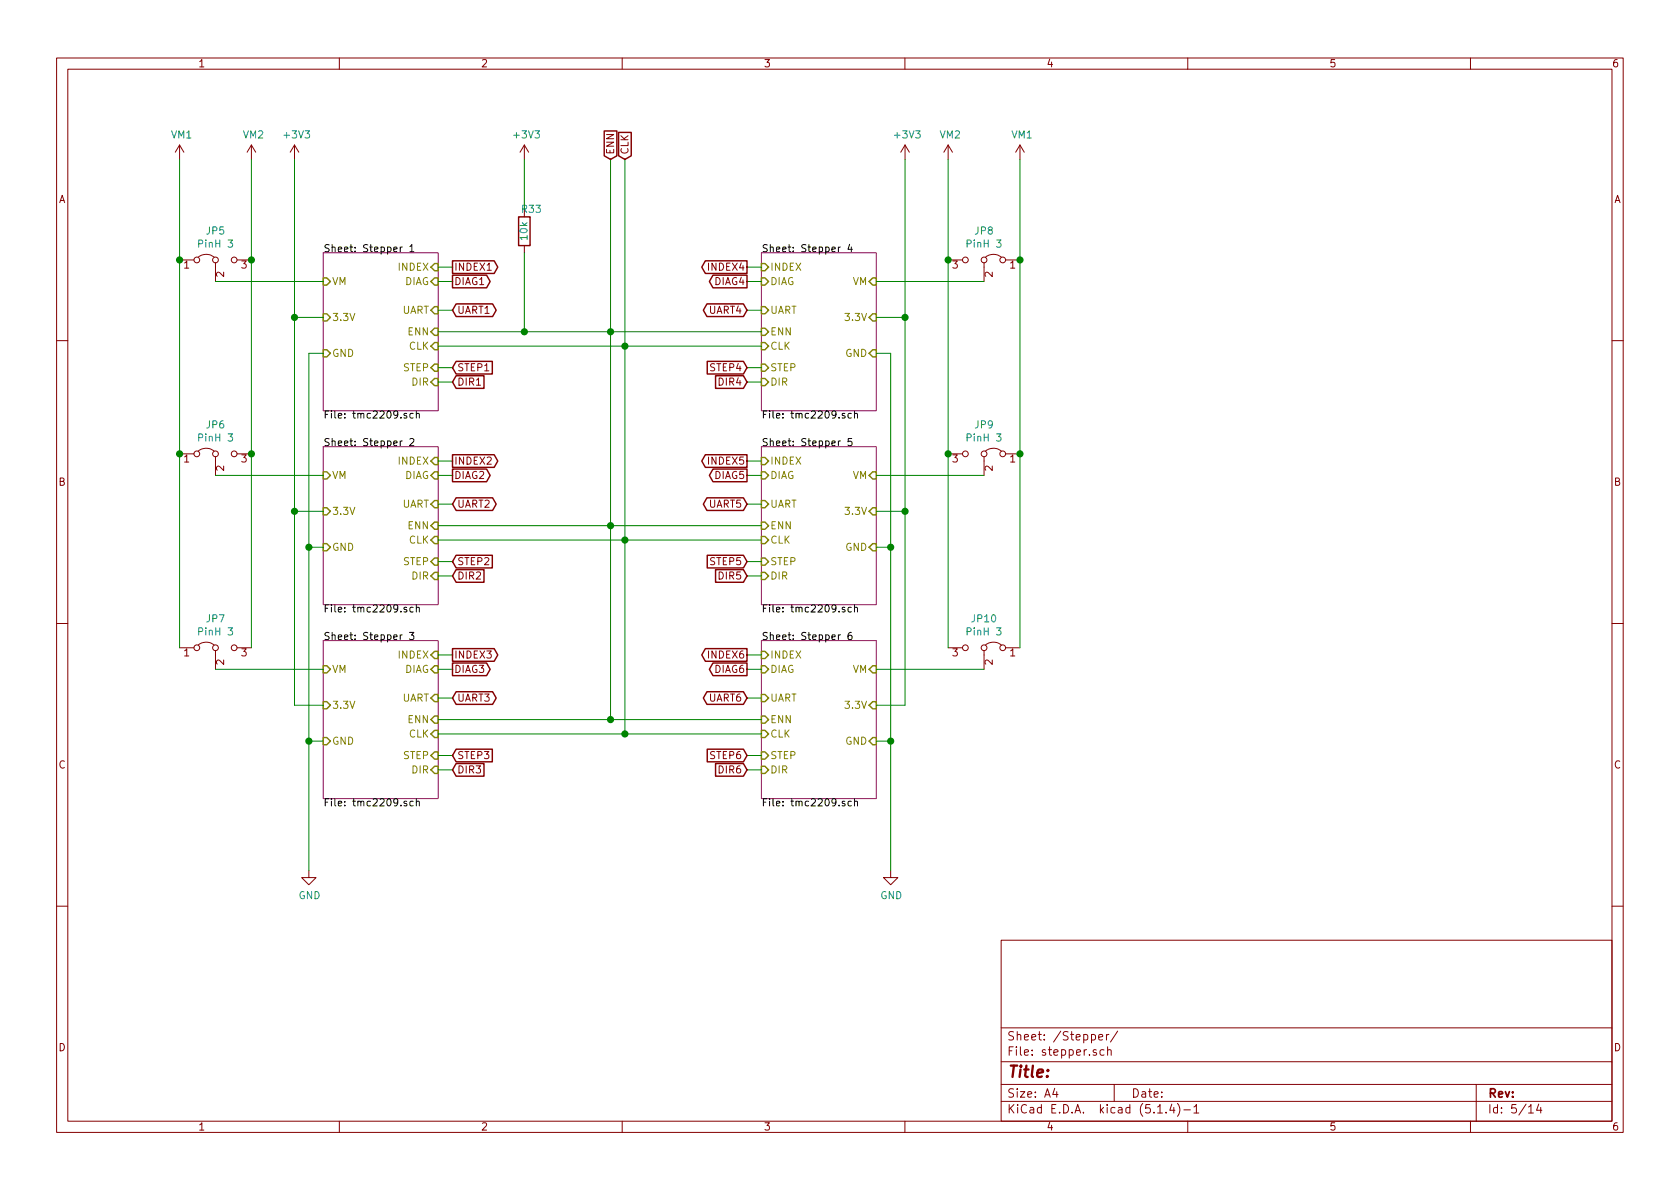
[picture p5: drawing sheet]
EESchema Schematic File Version 4
LIBS:conan-cache
EELAYER 30 0
EELAYER END
$Descr A4 11693 8268
encoding utf-8
Sheet 5 14
Title ""
Date ""
Rev ""
Comp ""
Comment1 ""
Comment2 ""
Comment3 ""
Comment4 ""
$EndDescr
Wire Wire Line
	3050 5350 3150 5350
Wire Wire Line
	3150 5250 3050 5250
Wire Wire Line
	3050 4000 3150 4000
Wire Wire Line
	3150 3900 3050 3900
Wire Wire Line
	3150 2650 3050 2650
Wire Wire Line
	3050 2550 3150 2550
Wire Wire Line
	3050 3500 3150 3500
Wire Wire Line
	3150 4850 3050 4850
Wire Wire Line
	3150 2150 3050 2150
Wire Wire Line
	3050 5100 4350 5100
Wire Wire Line
	3050 5000 4250 5000
Wire Wire Line
	3050 3750 4350 3750
Wire Wire Line
	3050 3650 4250 3650
Wire Wire Line
	3050 2400 4350 2400
Wire Wire Line
	3050 2300 3650 2300
Connection ~ 4350 3750
Wire Wire Line
	4350 5100 4350 3750
Connection ~ 4250 3650
Connection ~ 4250 2300
Wire Wire Line
	4250 3650 4250 2300
Connection ~ 4350 2400
Wire Wire Line
	4350 2400 4350 3750
Wire Wire Line
	4350 2400 4350 1100
Wire Wire Line
	4250 1100 4250 2300
Wire Wire Line
	5300 5350 5200 5350
Wire Wire Line
	5200 5250 5300 5250
Wire Wire Line
	5300 4000 5200 4000
Wire Wire Line
	5200 3900 5300 3900
Wire Wire Line
	5200 2650 5300 2650
Wire Wire Line
	5300 2550 5200 2550
Wire Wire Line
	5300 3500 5200 3500
Wire Wire Line
	5200 4850 5300 4850
Wire Wire Line
	5200 2150 5300 2150
Wire Wire Line
	4250 2300 5300 2300
Wire Wire Line
	5300 2400 4350 2400
Wire Wire Line
	5300 3650 4250 3650
Wire Wire Line
	5300 3750 4350 3750
Wire Wire Line
	4250 5000 4250 3650
Wire Wire Line
	5300 5000 4250 5000
Connection ~ 4250 5000
Wire Wire Line
	4350 5100 5300 5100
Connection ~ 4350 5100
Wire Wire Line
	2150 2450 2250 2450
Wire Wire Line
	2250 4900 2050 4900
Wire Wire Line
	2050 4900 2050 3550
Wire Wire Line
	2050 2200 2250 2200
Connection ~ 2050 2200
Wire Wire Line
	2050 2200 2050 1100
Wire Wire Line
	2250 3550 2050 3550
Connection ~ 2050 3550
Wire Wire Line
	2050 3550 2050 2200
Wire Wire Line
	2250 3800 2150 3800
Connection ~ 2150 3800
Wire Wire Line
	2150 3800 2150 5150
Wire Wire Line
	2250 5150 2150 5150
Connection ~ 2150 5150
Wire Wire Line
	2150 5150 2150 6050
Wire Wire Line
	2250 1950 1500 1950
Wire Wire Line
	2150 2450 2150 3800
$Comp
L Jumper:Jumper_3_Bridged12 JP5
U 1 1
P 1500 1800
F 0 "JP5" H 1500 2004 50  0000 C CNN
F 1 "PinH 3" H 1500 1913 50  0000 C CNN
F 2 "Connector_PinHeader_2.54mm:PinHeader_1x03_P2.54mm_Vertical" H 1500 1800 50  0001 C CNN
F 3 "~" H 1500 1800 50  0001 C CNN
	1    1500 1800
	1    0    0    -1  
$EndComp
Wire Wire Line
	1250 1100 1250 1800
Connection ~ 1250 1800
$Comp
L Jumper:Jumper_3_Bridged12 JP6
U 1 1
P 1500 3150
F 0 "JP6" H 1500 3354 50  0000 C CNN
F 1 "PinH 3" H 1500 3263 50  0000 C CNN
F 2 "Connector_PinHeader_2.54mm:PinHeader_1x03_P2.54mm_Vertical" H 1500 3150 50  0001 C CNN
F 3 "~" H 1500 3150 50  0001 C CNN
	1    1500 3150
	1    0    0    -1  
$EndComp
$Comp
L Jumper:Jumper_3_Bridged12 JP7
U 1 1
P 1500 4500
F 0 "JP7" H 1500 4704 50  0000 C CNN
F 1 "PinH 3" H 1500 4613 50  0000 C CNN
F 2 "Connector_PinHeader_2.54mm:PinHeader_1x03_P2.54mm_Vertical" H 1500 4500 50  0001 C CNN
F 3 "~" H 1500 4500 50  0001 C CNN
	1    1500 4500
	1    0    0    -1  
$EndComp
Wire Wire Line
	1250 1800 1250 3150
Connection ~ 1250 3150
Wire Wire Line
	1250 3150 1250 4500
Wire Wire Line
	1500 4650 2250 4650
Wire Wire Line
	1500 3300 2250 3300
Wire Wire Line
	1750 1100 1750 1800
Connection ~ 1750 1800
Wire Wire Line
	1750 1800 1750 3150
Connection ~ 1750 3150
Wire Wire Line
	1750 3150 1750 4500
Wire Wire Line
	6200 2450 6100 2450
Wire Wire Line
	6100 4900 6300 4900
Wire Wire Line
	6300 4900 6300 3550
Wire Wire Line
	6300 2200 6100 2200
Connection ~ 6300 2200
Wire Wire Line
	6300 2200 6300 1100
Wire Wire Line
	6100 3550 6300 3550
Connection ~ 6300 3550
Wire Wire Line
	6300 3550 6300 2200
Wire Wire Line
	6100 3800 6200 3800
Connection ~ 6200 3800
Wire Wire Line
	6200 3800 6200 5150
Wire Wire Line
	6100 5150 6200 5150
Connection ~ 6200 5150
Wire Wire Line
	6200 5150 6200 6050
Wire Wire Line
	6100 1950 6850 1950
Wire Wire Line
	6200 2450 6200 3800
$Comp
L Jumper:Jumper_3_Bridged12 JP8
U 1 1
P 6850 1800
F 0 "JP8" H 6850 2004 50  0000 C CNN
F 1 "PinH 3" H 6850 1913 50  0000 C CNN
F 2 "Connector_PinHeader_2.54mm:PinHeader_1x03_P2.54mm_Vertical" H 6850 1800 50  0001 C CNN
F 3 "~" H 6850 1800 50  0001 C CNN
	1    6850 1800
	-1   0    0    -1  
$EndComp
Wire Wire Line
	7100 1100 7100 1800
Connection ~ 7100 1800
$Comp
L Jumper:Jumper_3_Bridged12 JP9
U 1 1
P 6850 3150
F 0 "JP9" H 6850 3354 50  0000 C CNN
F 1 "PinH 3" H 6850 3263 50  0000 C CNN
F 2 "Connector_PinHeader_2.54mm:PinHeader_1x03_P2.54mm_Vertical" H 6850 3150 50  0001 C CNN
F 3 "~" H 6850 3150 50  0001 C CNN
	1    6850 3150
	-1   0    0    -1  
$EndComp
$Comp
L Jumper:Jumper_3_Bridged12 JP10
U 1 1
P 6850 4500
F 0 "JP10" H 6850 4704 50  0000 C CNN
F 1 "PinH 3" H 6850 4613 50  0000 C CNN
F 2 "Connector_PinHeader_2.54mm:PinHeader_1x03_P2.54mm_Vertical" H 6850 4500 50  0001 C CNN
F 3 "~" H 6850 4500 50  0001 C CNN
	1    6850 4500
	-1   0    0    -1  
$EndComp
Wire Wire Line
	7100 1800 7100 3150
Connection ~ 7100 3150
Wire Wire Line
	7100 3150 7100 4500
Wire Wire Line
	6850 4650 6100 4650
Wire Wire Line
	6850 3300 6100 3300
Wire Wire Line
	6600 1100 6600 1800
Connection ~ 6600 1800
Wire Wire Line
	6600 1800 6600 3150
Connection ~ 6600 3150
Wire Wire Line
	6600 3150 6600 4500
Text GLabel 3150 2150 2    50   BiDi ~ 0
UART1
Text GLabel 3150 2550 2    50   Input ~ 0
STEP1
Text GLabel 3150 2650 2    50   Input ~ 0
DIR1
Text GLabel 3150 3500 2    50   BiDi ~ 0
UART2
Text GLabel 3150 3900 2    50   Input ~ 0
STEP2
Text GLabel 3150 4000 2    50   Input ~ 0
DIR2
Text GLabel 4250 1100 1    50   Input ~ 0
ENN
Text GLabel 4350 1100 1    50   Input ~ 0
CLK
Text GLabel 3150 4850 2    50   BiDi ~ 0
UART3
Text GLabel 3150 5250 2    50   Input ~ 0
STEP3
Text GLabel 3150 5350 2    50   Input ~ 0
DIR3
Text GLabel 3150 4650 2    50   Output ~ 0
DIAG3
Text GLabel 5200 5250 0    50   Input ~ 0
STEP6
Text GLabel 5200 5350 0    50   Input ~ 0
DIR6
Text GLabel 5200 4850 0    50   BiDi ~ 0
UART6
Text GLabel 5200 4000 0    50   Input ~ 0
DIR5
Text GLabel 5200 3900 0    50   Input ~ 0
STEP5
Text GLabel 5200 3500 0    50   BiDi ~ 0
UART5
Text GLabel 5200 2650 0    50   Input ~ 0
DIR4
Text GLabel 5200 2550 0    50   Input ~ 0
STEP4
Text GLabel 5200 2150 0    50   BiDi ~ 0
UART4
$Comp
L power:+3V3 #PWR065
U 1 1
P 2050 1100
F 0 "#PWR065" H 2050 950 50  0001 C CNN
F 1 "+3V3" H 2065 1273 50  0000 C CNN
F 2 "" H 2050 1100 50  0001 C CNN
F 3 "" H 2050 1100 50  0001 C CNN
	1    2050 1100
	1    0    0    -1  
$EndComp
$Comp
L power:+3V3 #PWR068
U 1 1
P 6300 1100
F 0 "#PWR068" H 6300 950 50  0001 C CNN
F 1 "+3V3" H 6315 1273 50  0000 C CNN
F 2 "" H 6300 1100 50  0001 C CNN
F 3 "" H 6300 1100 50  0001 C CNN
	1    6300 1100
	1    0    0    -1  
$EndComp
$Comp
L power:GND #PWR066
U 1 1
P 2150 6050
F 0 "#PWR066" H 2150 5800 50  0001 C CNN
F 1 "GND" H 2155 5877 50  0000 C CNN
F 2 "" H 2150 6050 50  0001 C CNN
F 3 "" H 2150 6050 50  0001 C CNN
	1    2150 6050
	1    0    0    -1  
$EndComp
$Comp
L power:GND #PWR067
U 1 1
P 6200 6050
F 0 "#PWR067" H 6200 5800 50  0001 C CNN
F 1 "GND" H 6205 5877 50  0000 C CNN
F 2 "" H 6200 6050 50  0001 C CNN
F 3 "" H 6200 6050 50  0001 C CNN
	1    6200 6050
	1    0    0    -1  
$EndComp
$Comp
L arne:VM1 #PWR063
U 1 1
P 1250 1100
F 0 "#PWR063" H 1250 950 50  0001 C CNN
F 1 "VM1" H 1265 1273 50  0000 C CNN
F 2 "" H 1250 1100 50  0001 C CNN
F 3 "" H 1250 1100 50  0001 C CNN
	1    1250 1100
	1    0    0    -1  
$EndComp
$Comp
L arne:VM2 #PWR064
U 1 1
P 1750 1100
F 0 "#PWR064" H 1750 950 50  0001 C CNN
F 1 "VM2" H 1765 1273 50  0000 C CNN
F 2 "" H 1750 1100 50  0001 C CNN
F 3 "" H 1750 1100 50  0001 C CNN
	1    1750 1100
	1    0    0    -1  
$EndComp
$Comp
L arne:VM2 #PWR069
U 1 1
P 6600 1100
F 0 "#PWR069" H 6600 950 50  0001 C CNN
F 1 "VM2" H 6615 1273 50  0000 C CNN
F 2 "" H 6600 1100 50  0001 C CNN
F 3 "" H 6600 1100 50  0001 C CNN
	1    6600 1100
	1    0    0    -1  
$EndComp
$Comp
L arne:VM1 #PWR070
U 1 1
P 7100 1100
F 0 "#PWR070" H 7100 950 50  0001 C CNN
F 1 "VM1" H 7115 1273 50  0000 C CNN
F 2 "" H 7100 1100 50  0001 C CNN
F 3 "" H 7100 1100 50  0001 C CNN
	1    7100 1100
	1    0    0    -1  
$EndComp
$Sheet
S 2250 4450 800  1100
U 5DBABBD9
F0 "Stepper 3" 50
F1 "tmc2209.sch" 50
F2 "ENN" I R 3050 5000 50 
F3 "CLK" I R 3050 5100 50 
F4 "STEP" I R 3050 5250 50 
F5 "DIR" I R 3050 5350 50 
F6 "VM" I L 2250 4650 50 
F7 "3.3V" I L 2250 4900 50 
F8 "GND" I L 2250 5150 50 
F9 "UART" I R 3050 4850 50 
F10 "DIAG" I R 3050 4650 50 
F11 "INDEX" I R 3050 4550 50 
$EndSheet
Wire Wire Line
	3150 4650 3050 4650
Text GLabel 3150 4550 2    50   Output ~ 0
INDEX3
Wire Wire Line
	3050 4550 3150 4550
$Sheet
S 2250 3100 800  1100
U 5DD35E7A
F0 "Stepper 2" 50
F1 "tmc2209.sch" 50
F2 "ENN" I R 3050 3650 50 
F3 "CLK" I R 3050 3750 50 
F4 "STEP" I R 3050 3900 50 
F5 "DIR" I R 3050 4000 50 
F6 "VM" I L 2250 3300 50 
F7 "3.3V" I L 2250 3550 50 
F8 "GND" I L 2250 3800 50 
F9 "UART" I R 3050 3500 50 
F10 "DIAG" I R 3050 3300 50 
F11 "INDEX" I R 3050 3200 50 
$EndSheet
$Sheet
S 2250 1750 800  1100
U 5DD3C258
F0 "Stepper 1" 50
F1 "tmc2209.sch" 50
F2 "ENN" I R 3050 2300 50 
F3 "CLK" I R 3050 2400 50 
F4 "STEP" I R 3050 2550 50 
F5 "DIR" I R 3050 2650 50 
F6 "VM" I L 2250 1950 50 
F7 "3.3V" I L 2250 2200 50 
F8 "GND" I L 2250 2450 50 
F9 "UART" I R 3050 2150 50 
F10 "DIAG" I R 3050 1950 50 
F11 "INDEX" I R 3050 1850 50 
$EndSheet
$Sheet
S 5300 4450 800  1100
U 5DD59D5A
F0 "Stepper 6" 50
F1 "tmc2209.sch" 50
F2 "ENN" I L 5300 5000 50 
F3 "CLK" I L 5300 5100 50 
F4 "STEP" I L 5300 5250 50 
F5 "DIR" I L 5300 5350 50 
F6 "VM" I R 6100 4650 50 
F7 "3.3V" I R 6100 4900 50 
F8 "GND" I R 6100 5150 50 
F9 "UART" I L 5300 4850 50 
F10 "DIAG" I L 5300 4650 50 
F11 "INDEX" I L 5300 4550 50 
$EndSheet
$Sheet
S 5300 3100 800  1100
U 5DD5E859
F0 "Stepper 5" 50
F1 "tmc2209.sch" 50
F2 "ENN" I L 5300 3650 50 
F3 "CLK" I L 5300 3750 50 
F4 "STEP" I L 5300 3900 50 
F5 "DIR" I L 5300 4000 50 
F6 "VM" I R 6100 3300 50 
F7 "3.3V" I R 6100 3550 50 
F8 "GND" I R 6100 3800 50 
F9 "UART" I L 5300 3500 50 
F10 "DIAG" I L 5300 3300 50 
F11 "INDEX" I L 5300 3200 50 
$EndSheet
$Sheet
S 5300 1750 800  1100
U 5DD63379
F0 "Stepper 4" 50
F1 "tmc2209.sch" 50
F2 "ENN" I L 5300 2300 50 
F3 "CLK" I L 5300 2400 50 
F4 "STEP" I L 5300 2550 50 
F5 "DIR" I L 5300 2650 50 
F6 "VM" I R 6100 1950 50 
F7 "3.3V" I R 6100 2200 50 
F8 "GND" I R 6100 2450 50 
F9 "UART" I L 5300 2150 50 
F10 "DIAG" I L 5300 1950 50 
F11 "INDEX" I L 5300 1850 50 
$EndSheet
Wire Wire Line
	3050 3200 3150 3200
Text GLabel 3150 3200 2    50   Output ~ 0
INDEX2
Wire Wire Line
	3050 3300 3150 3300
Text GLabel 3150 3300 2    50   Output ~ 0
DIAG2
Wire Wire Line
	3050 1850 3150 1850
Text GLabel 3150 1850 2    50   Output ~ 0
INDEX1
Wire Wire Line
	3050 1950 3150 1950
Text GLabel 3150 1950 2    50   Output ~ 0
DIAG1
Wire Wire Line
	5300 1850 5200 1850
Text GLabel 5200 1850 0    50   Output ~ 0
INDEX4
Wire Wire Line
	5300 1950 5200 1950
Text GLabel 5200 1950 0    50   Output ~ 0
DIAG4
Wire Wire Line
	5300 3200 5200 3200
Text GLabel 5200 3200 0    50   Output ~ 0
INDEX5
Wire Wire Line
	5300 3300 5200 3300
Text GLabel 5200 3300 0    50   Output ~ 0
DIAG5
Wire Wire Line
	5300 4550 5200 4550
Text GLabel 5200 4550 0    50   Output ~ 0
INDEX6
Wire Wire Line
	5300 4650 5200 4650
Text GLabel 5200 4650 0    50   Output ~ 0
DIAG6
$Comp
L Device:R R33
U 1 1
P 3650 1600
AR Path="/5D6EA3EE/5DF77A97" Ref="R33"  Part="1" 
AR Path="/5D6EA3EE/5D6EA44A/5DF77A97" Ref="R?"  Part="1" 
AR Path="/5D6EA3EE/5DBA85A1/5DF77A97" Ref="R?"  Part="1" 
AR Path="/5D6EA3EE/5DBABBD9/5DF77A97" Ref="R?"  Part="1" 
AR Path="/5D6EA3EE/5DBC7847/5DF77A97" Ref="R?"  Part="1" 
AR Path="/5D6EA3EE/5DBC7855/5DF77A97" Ref="R?"  Part="1" 
AR Path="/5D6EA3EE/5DBC7877/5DF77A97" Ref="R?"  Part="1" 
AR Path="/5D6EA3EE/5DD35E7A/5DF77A97" Ref="R?"  Part="1" 
AR Path="/5D6EA3EE/5DD3C258/5DF77A97" Ref="R?"  Part="1" 
AR Path="/5D6EA3EE/5DD59D5A/5DF77A97" Ref="R?"  Part="1" 
AR Path="/5D6EA3EE/5DD5E859/5DF77A97" Ref="R?"  Part="1" 
AR Path="/5D6EA3EE/5DD63379/5DF77A97" Ref="R?"  Part="1" 
F 0 "R33" H 3600 1450 50  0000 C CNN
F 1 "10k" V 3650 1600 50  0000 C CNN
F 2 "Resistor_SMD:R_0603_1608Metric" V 3580 1600 50  0001 C CNN
F 3 "~" H 3650 1600 50  0001 C CNN
	1    3650 1600
	-1   0    0    1   
$EndComp
$Comp
L power:+3V3 #PWR0139
U 1 1
P 3650 1100
F 0 "#PWR0139" H 3650 950 50  0001 C CNN
F 1 "+3V3" H 3665 1273 50  0000 C CNN
F 2 "" H 3650 1100 50  0001 C CNN
F 3 "" H 3650 1100 50  0001 C CNN
	1    3650 1100
	1    0    0    -1  
$EndComp
Wire Wire Line
	3650 1750 3650 2300
Connection ~ 3650 2300
Wire Wire Line
	3650 2300 4250 2300
Wire Wire Line
	3650 1100 3650 1450
$EndSCHEMATC
